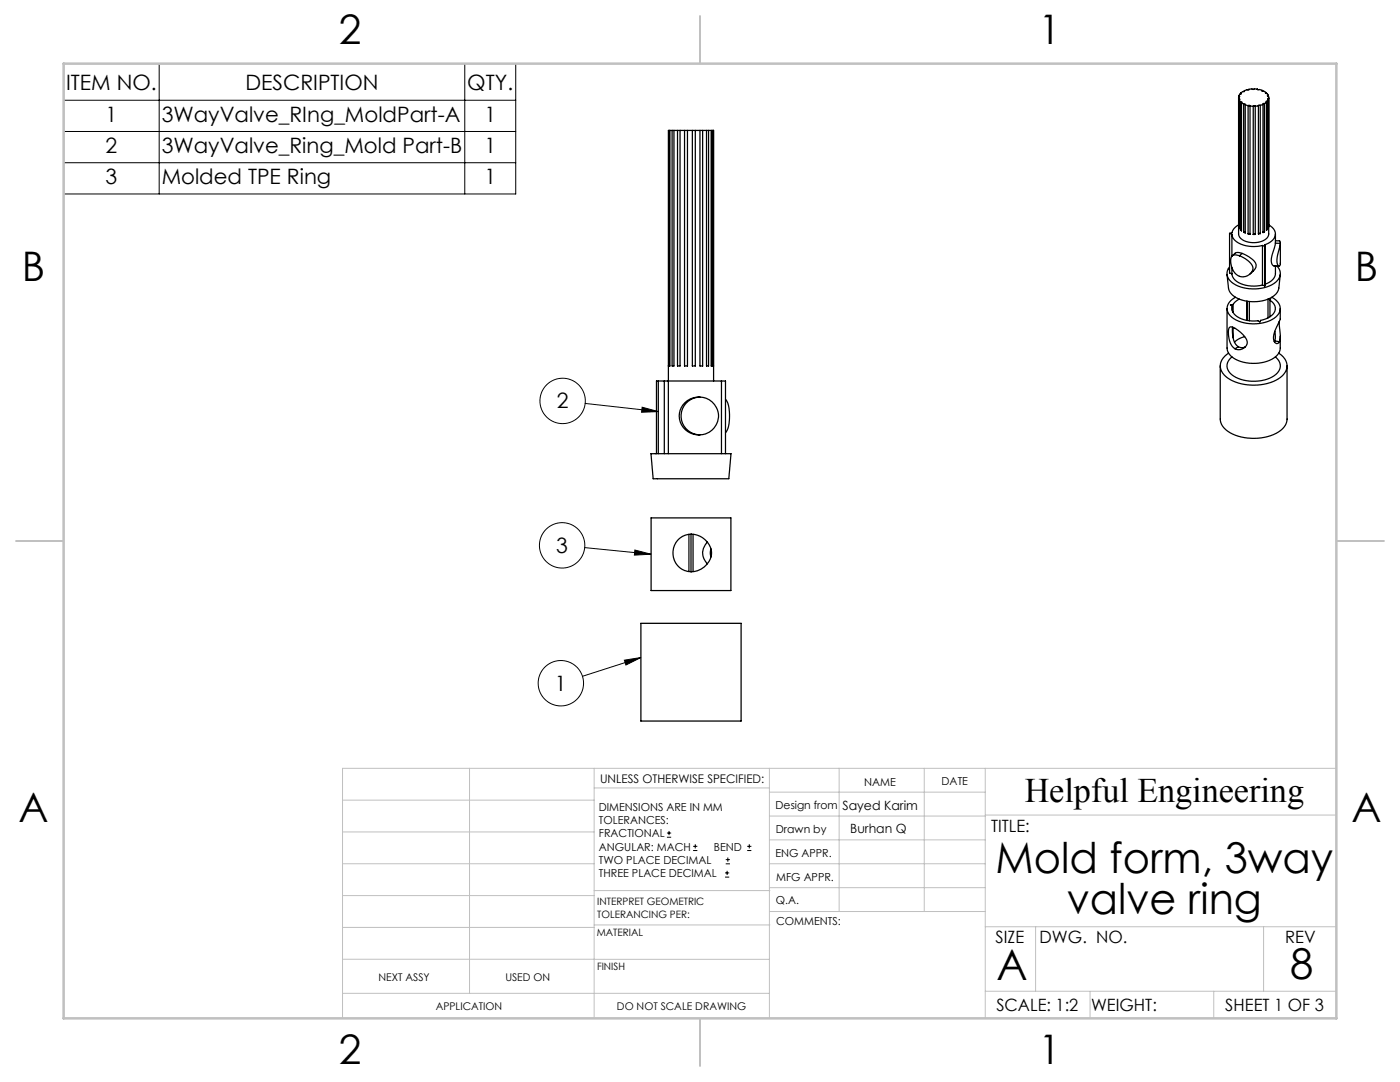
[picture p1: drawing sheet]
<svg xmlns="http://www.w3.org/2000/svg" width="279mm" height="216mm" viewBox="0 0 279 216" stroke-linecap="round" stroke-linejoin="round" font-family="sans-serif">
<g fill="none" stroke="#000" stroke-width=".2">
<path d="M12.7 12.7h90.2v26h-90.2zM31.8 12.7v26M92.8 12.7v26M12.7 26.2h90.2M12.7 32.5h90.2M12.7 20h90.2M116.8 80.5l14.6 1.6M128.2 81.3l3.2 .8-3.4 .2zM116.7 109.3l13.2 1.3M126.7 109.8l3.2 .8-3.3 .2zM124.6 131.7l3.3-.5-3 1.5zM127.9 131.2l-11.7 3.7"/>
<path d="M133.1 167.1h.8M133.1 166.2h.8M133.5 165.8v.8M138.3 169.7h.9M138.3 168.9h.9M138.8 168.5v.8M144.7 175h.8M144.7 174.2h.8M144.8 172.4h.9M144.8 171.5h.9M145.1 173.8v.8M145.3 171.1v.8"/>
<path d="M149.1 169.7h.9M149.1 168.9h.9M149.5 168.5v.8"/>
<circle cx="112.3" cy="80" r="4.5"/>
<circle cx="112.2" cy="108.8" r="4.5"/>
<circle cx="111.9" cy="136.3" r="4.5"/>
</g>
<g fill="none" stroke="#c0c0c0" stroke-width=".2">
<path d="M68.4 159.7h50.2M93.7 153.3v44.9M118.6 153.3v49.9M118.6 157.2h34.9M153.5 153.3v49.9M153.5 158.1h43.1M167.5 153.3v28.6M184.5 153.3v28.6M196.6 153.3v49.9M266.7 153.3h-198.3v49.9M68.4 178.7h50.2M68.4 172.4h50.2"/>
<path d="M68.4 166h50.2M118.6 177.7h35.1M153.5 167.6h43.1M153.5 162.8h43.1M153.5 172.4h43.1M153.5 177.1h43.1M196.6 162.6h70.1M68.4 198.2h85.1M68.4 185.1h50.2M68.4 191.4h50.2M118.6 191.4h34.9M118.6 184.6h35.1"/>
<path d="M153.7 181.9h42.9M196.6 197.8h70.1M196.6 184.9h70.1M206.7 184.9v12.9M217.5 197.8v5.4M242.2 197.8v5.4M252.2 184.9v12.9"/>
</g>
<path d="M139.7 3.2v9.5M3.2 107.9h9.5M266.7 107.9h9.5M139.7 203.2v9.5" fill="none" stroke="#c0c0c0" stroke-width=".25"/>
<path d="M12.7 12.7h254v190.5h-254z" fill="none" stroke="#c0c0c0" stroke-width=".5"/>
<path d="M128.2 81.3l3.2 .8-3.4 .2zM124.6 131.7l3.3-.5-3 1.5zM126.7 109.8l3.2 .8-3.3 .2z" fill="#000"/>
<g fill="none" stroke="#000" stroke-width=".25">
<path d="M247.2 19.5v27.2a2.5 2.5 0 0 0 2.8 1.7 3 3 0 0 0 3.2-1.5v-27.4M247.2 19.7l.3 .1-.2 .1M247.2 19.7v25.6M247.2 19.1l.2 .2-.2 .1v.3M247.2 19.1v.2M247.3 19.9v25.6l-.1-.2M247.3 19.9l.3 .4M247.6 18.6l.1 .1-.3 .1-.2 .3M247.6 18.6v.2M248.3 18.1a.2 .2 0 0 1-.1 .2 .2 .2 0 0 1-.2 0l-.4 .3M248.3 18.1v.2M249.2 17.8l-.1 .2-.2-.1-.6 .2"/>
<path d="M249.2 17.8v.1M250.9 17.8l.2 .1h.2l.6 .1M250.9 17.8h-1.7M250.9 17.8h.1M251.9 18v.2h.3l.4 .2M251.9 18v.2M252.6 18.4v.2h.2l.3 .4M252.6 18.4v.2M253.1 19l-.2 .1a.34 .34 0 0 1 .3 .3 .34 .34 0 0 1-.2 .3l.1 .1M253.1 19v.2M253.1 19.8l-.2 .4M253.1 19.8v25.6v-.2"/>
<path d="M133.5 26h-.1v50M133.5 26v47h.2v-47M133.5 26h.2M133.7 26h.4M134.1 26v47h.4v-47M134.1 26h.4M134.5 26h.7M135.2 26v47h.5v-47M135.2 26h.5M135.7 26h.9M136.6 26v47h.6v-47M136.6 26h.6"/>
<path d="M137.2 26h1M138.2 26v47h.6v-47M138.2 26h.6M138.8 26h.9M139.7 26v47h.5v-47M139.7 26h.5M140.2 26h.8M141 26v47h.4v-47M141 26h.4M141.4 26h.5M141.9 26v47h.3v-47M141.9 26h.3"/>
<path d="M142.2 26h.2M142.4 26v50M142.4 26h.1M247.6 20.3h.2v.2M247.6 20.3v25.6M247.8 20.5v25.6l-.2-.2M247.8 20.5l.4 .3M248.2 20.8h.3v.1M248.2 20.8v25.6M248.5 20.9v25.6l-.3-.1M248.5 20.9l.6 .2M249.1 21.1l.2-.1 .2 .2"/>
<path d="M249.1 21.1v25.6M249.5 21.2v25.5h-.4M249.5 21.2h.6M250.1 21.2v25.6M250.5 21.2l-.2-.1-.2 .1M250.5 21.2v25.6M251.1 21.1l-.6 .1M251.1 21.1v25.6l.4-.1M251.5 21h-.2l-.2 .1M251.5 21v25.6M252.1 20.8l-.6 .2M252.1 20.8v25.6l.3-.1"/>
<path d="M252.4 20.7a.17 .17 0 0 0-.3-.1 .17 .17 0 0 0 0 .2M252.4 20.7v25.6M252.8 20.4l-.4 .3M252.8 20.4v25.6l.1-.2M252.9 20.2h-.2l.1 .2M252.9 20.2v25.6M244.9 54.8l.3 2.7a3.7 3.7 0 0 0 3.3 2.5 7 7 0 0 0 6.1-1.3l.6-1 .3-2.9M245.4 46.6l.4 .1M245.4 46.6v7.9l.4 .1M245.8 46.7a3.3 3.3 0 0 0 3.4 2.4l1.7 .1 1.1-.2M245.8 54.6a3.3 3.3 0 0 0 3.4 2.4l1.1 .1 1.7-.2M245.8 46.7v4.4"/>
<path d="M245.8 53.4v1.2M245.9 51.1a1.93 1.93 0 0 1 2.3 .3 2.8 2.8 0 0 1 1.9 2.3 2.16 2.16 0 0 1-2.3 1.5 2.16 2.16 0 0 1-2-1.9l-.2-1.4zM246.5 50.5l-.6 .5M246.5 50.5l.5-.1 .9 .2M246.6 59.3a2.32 2.32 0 0 0-1.3 3.4 7.1 7.1 0 0 0 7 1.7 3.6 3.6 0 0 0 3.2-2.8 2.75 2.75 0 0 0-1.7-2.3M247.2 44.9l-.9 .7-.4 .8-.5 .2M247.2 45.3h.1M247.3 59.7l-.8 .5-.4 .6M247.6 45.9h.2M247.9 50.6l.7 .3a3.6 3.6 0 0 1 2.1 2 2.46 2.46 0 0 1-1.2 1.8M247.9 50.6l-.5 .4M248.2 46.4h.3"/>
<path d="M249.1 46.7h.4M250.5 46.8h-.4M250.5 46.8l-.2-.1-.2 .1M251.5 46.6h-.4M252 49l.4 .2M252 49v7.9M252 56.9l.4 .1M252.4 46.3h-.3M252.4 49.2v7.8M252.4 48.8v.4M252.4 56.7v.3M252.4 48.8v7.9"/>
<path d="M252.9 45.8h-.1M253.1 59.7v3.7M253.1 59.7l.5-.1-.2 .3M253.2 44.9a1.87 1.87 0 0 1 1.3 1.7 1.87 1.87 0 0 1-1.2 1.8l-.9 .4M253.4 59.9a1.81 1.81 0 0 1 1.1 1.7 1.81 1.81 0 0 1-1.1 1.6l-1.8 .7-.2 .3-.4-.2a5.4 5.4 0 0 1-4.9-1.6l-.2-.7v-.6M253.4 59.9v3.3M254.5 48.5l-.1 .9a4.8 4.8 0 0 0-.5 3.4l.4 .3h1M254.5 48.5l1 .1M254.5 48l.9 .1 .1 .5M254.5 53.1a3.2 3.2 0 0 1-.3 2.4l-.5 .6-1.3 .6M254.5 46.7v1.8M254.8 53.1a2.12 2.12 0 0 1-.6 3.5 7.8 7.8 0 0 1-8.7-.6 1.97 1.97 0 0 1-.1-2.7"/>
<path d="M255.5 48.5v4.1l-.2 .5a1.24 1.24 0 0 1-.4-1.7l.6-2.8M131.4 76h1.2M131.4 76v14.5M131.4 76h-.4v14.5M132.6 76v14.5M132.6 76h.8M133.4 76h10.6M133.4 76v14.5M133.4 73h.1M139.7 79.2a3.8 3.8 0 0 0-3.8 3.8 3.8 3.8 0 0 0 3.8 3.8M139.7 79.2a3.8 3.8 0 0 1 3.7 3.8 3.8 3.8 0 0 1-3.7 3.8M139.7 79.2a3.8 3.8 0 0 0-4.1 3.8 3.8 3.8 0 0 0 4.1 3.8"/>
<path d="M142.4 73h.1M144 76v14.5M144 76h.8v14.5M144.8 79.7a6.9 6.9 0 0 1 .6 5.3l-.6 1.3M243.5 73v10.6a3.9 3.9 0 0 0 3 3.2 9.8 9.8 0 0 0 9.4-1.2l.6-.7 .4-1.2v-10.7M244.9 61.6v7.8a3.3 3.3 0 0 0 2.8 2.7 7.6 7.6 0 0 0 7.2-1.3l.6-1v-2.7M245.2 70.5a2.75 2.75 0 0 0-1.7 2.4 2.75 2.75 0 0 0 1.5 2.5 10 10 0 0 0 10.6-.1 2.72 2.72 0 0 0-.4-4.8M245.4 65.3a2.92 2.92 0 0 1 2.3 1.1 2.31 2.31 0 0 1 1.2 2.3 1.75 1.75 0 0 1-1.8 1.1 1.75 1.75 0 0 1-1.6-1.4 4 4 0 0 1-.1-3.1zM245.9 71.2a2.17 2.17 0 0 0 .3 3.9 8 8 0 0 0 8.4-.4 2.09 2.09 0 0 0-.1-3.5M245.9 61.1v.9M246 65.3a4.3 4.3 0 0 0 1.2 3.9M246.1 60.8h-.5l.3 .3"/>
<path d="M246.1 60.8v1.6M246.1 65.3v2.1M247.2 69.2l.6 .2 .6-.1M247.2 69.2l-.7 .4M248.4 67.2l-1.3 .5-.7 .6M248.4 69.3h-.1M248.8 60.1v3.8M249 60.1v3.9M249.3 60.2v3.8M254.4 68l-.1 .2M254.4 68l.9 .2M254.4 66.1l.1 1.1-.1 .8"/>
<path d="M255.3 64.1v.5a9 9 0 0 1 0 3.6M255.5 61.6v2.1l-.4 1a4.5 4.5 0 0 0-.8 3.4l.4 .5 .3-.1 .3-.3M129.9 90.5h16l-.4 5h-15.1zM129.9 103.3h16v14.5h-16zM135.2 107.8a3.9 3.9 0 0 1 4.5-.8 3.9 3.9 0 0 1 2.2 4 3.9 3.9 0 0 1-3.7 3.1 3.9 3.9 0 0 1-3.8-2.9 3.9 3.9 0 0 1 .8-3.4zM137.5 106.6v7.4M137.9 106.6v7.5M138.3 106.6v7.5M141.2 108.2a2.98 2.98 0 0 0-.1 4.3M141.9 109.5l-.1 .6 .1 1.1M127.9 124.4h20v19.5h-20z"/>
</g>
<g font-size="8.5">
<text x="198.7" y="174.2">Mold form, 3way</text>
<text x="212.9" y="182.3">valve ring</text>
<text x="198.9" y="195.5">A</text>
<text x="257.5" y="195.4">8</text>
</g>
<g font-size="8.1">
<text x="67.6" y="8.9">2</text>
<text x="207.3" y="8.9">1</text>
<text x="4.4" y="56.2">B</text>
<text x="270.4" y="56.2">B</text>
<text x="3.7" y="164.1">A</text>
<text x="269.7" y="164.1">A</text>
<text x="67.6" y="212.4">2</text>
<text x="207.3" y="212.4">1</text>
</g>
<text font-size="6.9" x="204.5" y="160.1">Helpful Engineering</text>
<g font-size="4.2">
<text x="13.2" y="17.9">ITEM NO.</text>
<text x="49" y="17.9">DESCRIPTION</text>
<text x="93.3" y="17.9">QTY.</text>
<text x="21.1" y="24.3">1</text>
<text x="32.3" y="24.3">3WayValve_RIng_MoldPart-A</text>
<text x="96.7" y="24.3">1</text>
<text x="21.1" y="30.5">2</text>
<text x="32.3" y="30.5">3WayValve_Ring_Mold Part-B</text>
<text x="96.7" y="30.5">1</text>
<text x="21.1" y="36.7">3</text>
<text x="32.3" y="36.7">Molded TPE Ring</text>
<text x="96.7" y="36.7">1</text>
<text x="111.1" y="81.5">2</text>
<text x="111" y="110.3">3</text>
<text x="110.8" y="137.8">1</text>
</g>
<g font-size="3.4">
<text x="197.8" y="166">TITLE:</text>
<text x="198.7" y="188.1">SIZE</text>
<text x="207.5" y="188.1">DWG. NO.</text>
<text x="256.5" y="188.2">REV</text>
<text x="198.8" y="201.7">SCALE: 1:2</text>
<text x="217.7" y="201.8">WEIGHT:</text>
<text x="244.5" y="201.7">SHEET 1 OF 3</text>
</g>
<g font-size="2.5">
<text x="168.1" y="161.6">Sayed Karim</text>
<text x="169.7" y="166.2">Burhan Q</text>
</g>
<text font-size="2.4" x="119.8" y="156.2">UNLESS OTHERWISE SPECIFIED:</text>
<g font-size="2.2">
<text x="119.5" y="161.8">DIMENSIONS ARE IN MM</text>
<text x="154.8" y="161.4">Design from</text>
<text x="172.5" y="156.7">NAME</text>
<text x="187.9" y="156.7">DATE</text>
<text x="119.5" y="164.4">TOLERANCES:</text>
<text x="119.5" y="167.1">FRACTIONAL</text>
<text x="154.8" y="166.3">Drawn by</text>
<text x="119.5" y="169.7">ANGULAR: MACH</text>
<text x="119.5" y="172.4">TWO PLACE DECIMAL</text>
<text x="142.5" y="169.7">BEND</text>
<text x="154.8" y="171">ENG APPR.</text>
<text x="119.5" y="175">THREE PLACE DECIMAL</text>
<text x="154.9" y="175.7">MFG APPR.</text>
<text x="154.9" y="180.4">Q.A.</text>
<text x="154.9" y="184.6">COMMENTS:</text>
</g>
<g font-size="2.1">
<text x="75.5" y="195.7">NEXT ASSY</text>
<text x="100.9" y="195.7">USED ON</text>
<text x="86.9" y="201.5">APPLICATION</text>
<text x="123.1" y="201.6">DO NOT SCALE DRAWING</text>
</g>
<g font-size="2">
<text x="119.2" y="180.6">INTERPRET GEOMETRIC</text>
<text x="119.2" y="183.1">TOLERANCING PER:</text>
<text x="119.1" y="186.7">MATERIAL</text>
<text x="119.1" y="193.5">FINISH</text>
</g>
</svg>
